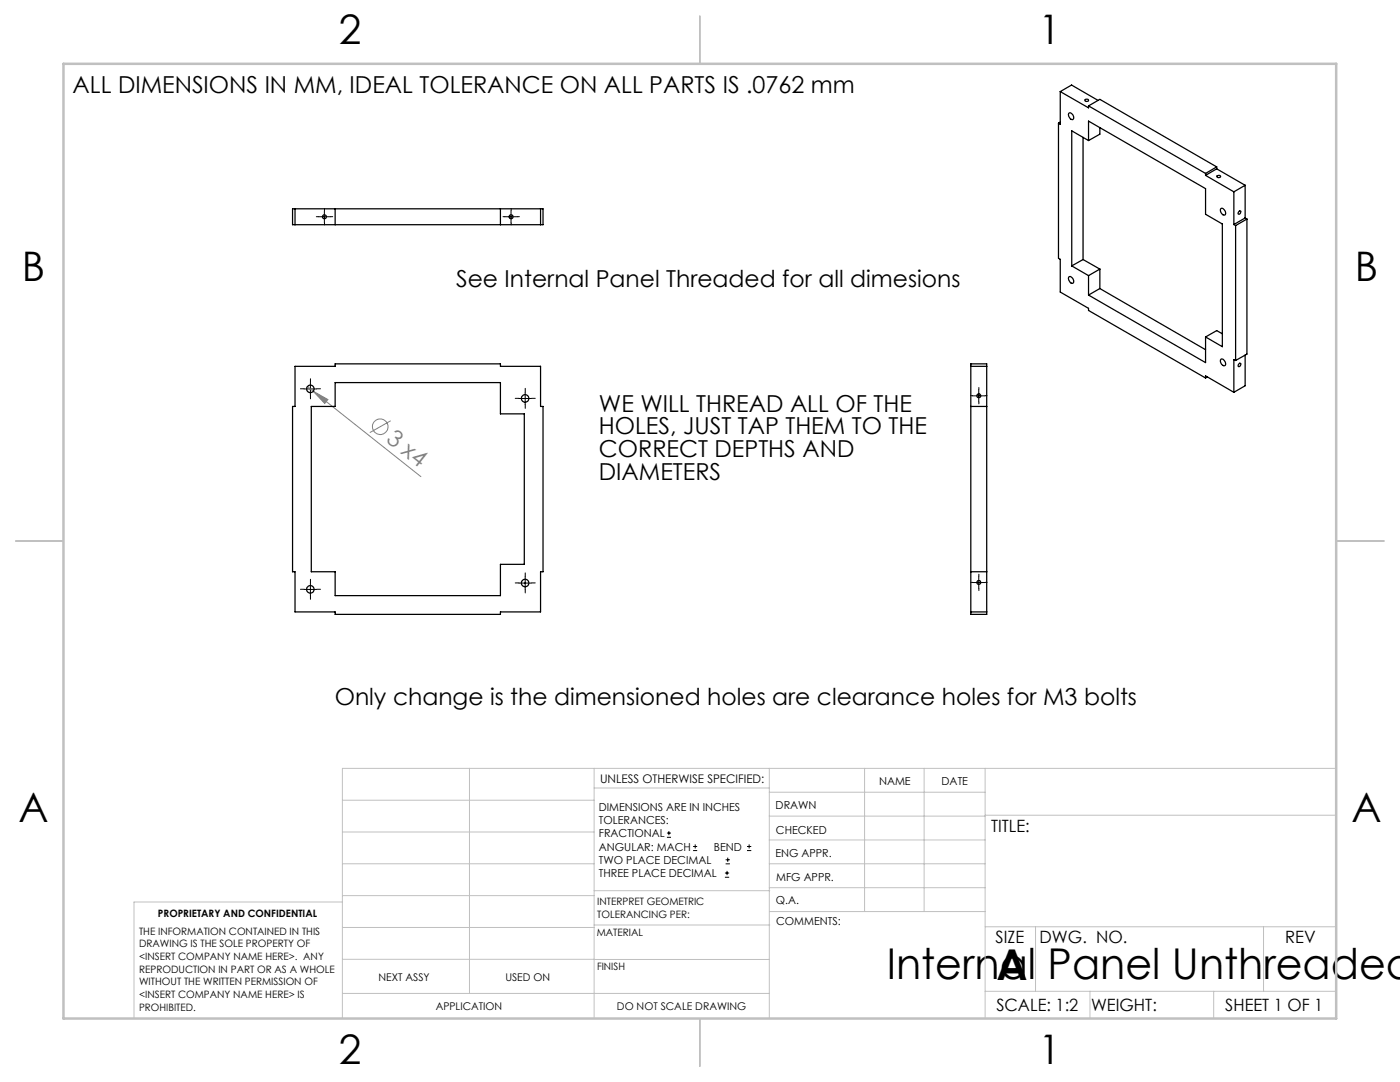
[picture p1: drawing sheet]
<svg xmlns="http://www.w3.org/2000/svg" width="279mm" height="216mm" viewBox="0 0 279 216" stroke-linecap="round" stroke-linejoin="round" font-family="sans-serif">
<g fill="none" stroke="#808080" stroke-width=".2">
<path d="M61.3 77.1l1.2 1M62.5 78.1l2.9 1.6-.6 .8zM62.5 78.1l21.5 17M78 84l-4.2 2.3"/>
<circle cx="75.9" cy="85.1" r="1.55"/>
</g>
<g fill="none" stroke="#000" stroke-width=".2">
<path d="M63.5 43.3h2.5M64.7 42v2.5M100.8 43.3h2.5M102 42v2.5M60.7 77.6h2.5M61.9 76.3v2.5M103.5 79.5h2.5M104.8 78.2v2.6M194.1 79h2.5M195.3 77.7v2.5M60.7 117.6h2.5M61.9 116.3v2.6"/>
<path d="M103.5 116.3h2.5M104.8 115.1v2.5M194.1 116.2h2.5M195.3 115v2.5M133.1 167.1h.8M133.1 166.2h.8M133.5 165.8v.9M138.3 169.7h.8M138.3 168.9h.8M138.7 168.5v.8M144.7 175h.8M144.7 174.2h.8"/>
<path d="M144.8 172.4h.9M144.8 171.6h.9M145.1 173.8v.8M145.2 171.1v.9M149.1 169.7h.8M149.1 168.9h.8M149.5 168.5v.8"/>
</g>
<g fill="none" stroke="#000" stroke-width=".2" stroke-dasharray="15.2 1.3 1.3 1.3">
<path d="M63.5 43.2h-.4M64.8 42v-.4M64.8 44.5v.4M66 43.2h.4M100.8 43.2h-.4M102 42v-.4M102 44.5v.4M103.3 43.2h.4M60.7 77.6h-.7M62 76.3v-.7M62 78.8v.8M63.2 77.6h.8"/>
<path d="M103.6 79.5h-.8M104.8 78.2v-.7M106.1 79.5h.7M194.1 79h-.4M195.4 77.7v-.4M196.6 79h.4M104.8 80.7v.8M195.4 80.2v.4M60.7 117.6h-.7M62 116.3v-.7M62 118.8v.8M63.2 117.6h.8"/>
<path d="M103.6 116.3h-.8M104.8 115.1v-.8M104.8 117.6v.7M106.1 116.3h.7M194.1 116.2h-.4M195.4 115v-.4M195.4 117.5v.3M196.6 116.2h.4"/>
</g>
<g fill="none" stroke="#c0c0c0" stroke-width=".2">
<path d="M68.3 159.7h50.3M93.7 153.3v44.9M118.6 153.3v49.9M118.6 157.2h34.9M153.5 153.3v49.9M153.5 158.1h43.1M172.5 153.3v28.6M184.4 153.3v28.6M196.6 153.3v49.9M266.7 153.3h-198.4v49.9M68.3 178.7h50.3M68.3 172.4h50.3"/>
<path d="M68.3 166h50.3M68.3 180h-41.6v23.2M118.6 177.7h35M153.5 167.6h43.1M153.5 162.8h43.1M153.5 172.4h43.1M153.5 177.1h43.1M196.6 162.7h70.1M68.3 198.2h85.2M68.3 191.4l85.2 .1M68.3 185.1h50.3M118.6 184.6h35"/>
<path d="M153.6 181.9h43M196.6 197.8h70.1M196.6 184.9h70.1M206.7 184.9v12.9M217.5 197.8v5.4M242.2 197.8v5.4M252.2 184.9v12.9"/>
</g>
<path d="M139.7 3.2v9.5M3.1 107.9h9.6M266.7 107.9h9.5M139.7 203.2v9.6" fill="none" stroke="#c0c0c0" stroke-width=".25"/>
<path d="M12.7 12.7h254v190.5h-254z" fill="none" stroke="#c0c0c0" stroke-width=".5"/>
<path d="M62.5 78.1l2.9 1.6-.6 .8z" fill="#808080"/>
<g fill="none" stroke="#000" stroke-width=".25">
<path d="M211.6 18.3v6.5l-.4-.2M211.6 18.3l5.6 3.2v-.4M211.6 18.3l2.3-1.3 5.2 3M216.5 19.9a.38 .38 0 0 1 .4-.1 .38 .38 0 0 1 .3 .3 .4 .4 0 0 1-.4 .2 .4 .4 0 0 1-.3-.4zM211.2 24.6v26.9l.4 .3v6.5l5.6 3.2v.4l23.4 13.5M211.6 24.4l-.4 .2M213.3 22.6a.76 .76 0 0 1 .8 .4 .76 .76 0 0 1-.1 .9 1.05 1.05 0 0 1-.7-1.3zM216.1 27.4v24.4M217.2 28v-3.8l23.4 13.4v5.2l3.3 1.9v24.5l-3.3-2M217.2 21.1l23.4 13.5M217.2 28l-3.3-1.9v27M217.2 21.1l2.3-1.3 23.3 13.5"/>
<path d="M219.5 25.5v1.3l-2.3 1.2M240.6 34.6v.4M240.6 35l5.6 3.3M242.8 33.7l-2.2 1.3M242.8 33.7l5.7 3.3M242.8 33.3l-2.2 1.3M242.8 33.3v.4M242.9 35.1a.36 .36 0 0 1 .4-.1 .36 .36 0 0 1 .2 .3 .38 .38 0 0 1-.4 .2 .38 .38 0 0 1-.2-.4zM246.2 38.3v6.5M248.5 37l-2.3 1.3M248.5 37v6.5M58.4 41.7h50v3.1h-50z"/>
<path d="M58.9 41.7v3.1M66.9 41.7v3.1M99.9 41.7v3.1M107.9 41.7v3.1M213.3 55.3a.76 .76 0 0 1 .8 .3 .76 .76 0 0 1-.1 1 1.05 1.05 0 0 1-.7-1.3zM213.9 53.1l3.3 1.9M216.1 51.8l-2.2 1.3M216.1 51.8l3.4 1.9M217.2 55v3.9M217.2 58.9l23.4 13.5v-5.2M219.5 53.7v3.9M219.5 57.6l-2.3 1.3"/>
<path d="M219.5 57.6l21.1 12.2M219.5 53.7l-2.3 1.3M243.7 41.6a.86 .86 0 0 1 .7 1.3 .88 .88 0 0 1-.7-1.3zM246.2 44.8l.4 .2M246.6 45v26.9M247.3 42.2l.2-.1a.36 .36 0 0 1 .1 .4 .36 .36 0 0 1-.5 .2zM248.5 43.5l-2.3 1.3M248.5 43.5l.3 .2M248.8 43.7l-2.2 1.3M248.8 43.7v27l-2.2 1.2M58.9 73.1h8v-.5h33v.5h8v8h.5v33h-.5v8h-8v.5h-33v-.5h-8v-8h-.5v-33h.5zM193.7 73.1h3.2"/>
<path d="M193.7 72.6h3.2v50h-3.2zM240.6 75.4v-.4l5.6 3.3M240.9 75.2l-.3 .2M243.7 71.6a.88 .88 0 0 1 .7 1.4 .86 .86 0 0 1-.7-1.4zM243.9 66.6l-1.1-.6-2.2 1.2M246.6 71.9l-.4-.1v6.5M247.3 72.6l.2-.1a.36 .36 0 0 1 .1 .4 .36 .36 0 0 1-.5 .2zM248.5 70.8v6.2l-2.3 1.3M62.1 81.1h4.8v-4.8h33v6.3h4.7v30h-4.7v6.3h-33v-4.8h-4.8zM193.7 81.1h3.2M193.7 114.1h3.2M193.7 122.1h3.2"/>
<circle cx="64.7" cy="43.3" r=".4"/>
<circle cx="102" cy="43.3" r=".4"/>
<circle cx="61.9" cy="77.6" r=".75"/>
<circle cx="104.8" cy="79.5" r=".75"/>
<circle cx="195.3" cy="79" r=".38"/>
<circle cx="61.9" cy="117.6" r=".75"/>
<circle cx="104.8" cy="116.3" r=".75"/>
<circle cx="195.3" cy="116.2" r=".38"/>
</g>
<g font-size="8.5">
<text x="177" y="195.4">Internal Panel Unthreaded</text>
<text x="198.9" y="195.5">A</text>
</g>
<g font-size="8.1">
<text x="67.6" y="8.9">2</text>
<text x="207.3" y="8.9">1</text>
<text x="4.4" y="56.2">B</text>
<text x="270.4" y="56.2">B</text>
<text x="3.7" y="164.1">A</text>
<text x="269.7" y="164.1">A</text>
<text x="67.6" y="212.4">2</text>
<text x="207.3" y="212.4">1</text>
</g>
<g font-size="4.7">
<text x="14.5" y="18.5">ALL DIMENSIONS IN MM, IDEAL TOLERANCE ON ALL PARTS IS .0762 mm</text>
<text x="91" y="57.2">See Internal Panel Threaded for all dimesions</text>
<text x="119.5" y="82.1">WE WILL THREAD ALL OF THE</text>
<text x="119.5" y="86.7">HOLES, JUST TAP THEM TO THE</text>
<text x="119.5" y="91.2">CORRECT DEPTHS AND</text>
<text x="119.5" y="95.7">DIAMETERS</text>
<text x="66.8" y="140.6">Only change is the dimensioned holes are clearance holes for M3 bolts</text>
</g>
<text font-size="4.7" fill="#808080" x="76.8" y="88.1" transform="rotate(38 76.8 88.1)">3 x4</text>
<g font-size="3.4">
<text x="197.8" y="166">TITLE:</text>
<text x="198.7" y="188.1">SIZE</text>
<text x="207.5" y="188.1">DWG. NO.</text>
<text x="256.5" y="188.2">REV</text>
<text x="198.8" y="201.7">SCALE: 1:2</text>
<text x="217.7" y="201.8">WEIGHT:</text>
<text x="244.5" y="201.7">SHEET 1 OF 1</text>
</g>
<text font-size="2.4" x="119.8" y="156.2">UNLESS OTHERWISE SPECIFIED:</text>
<g font-size="2.2">
<text x="119.5" y="161.8">DIMENSIONS ARE IN INCHES</text>
<text x="154.8" y="161.4">DRAWN</text>
<text x="175.4" y="156.6">NAME</text>
<text x="187.9" y="156.7">DATE</text>
<text x="119.5" y="164.4">TOLERANCES:</text>
<text x="119.5" y="167.1">FRACTIONAL</text>
<text x="154.9" y="166.3">CHECKED</text>
<text x="119.5" y="169.7">ANGULAR: MACH</text>
<text x="119.5" y="172.4">TWO PLACE DECIMAL</text>
<text x="142.5" y="169.7">BEND</text>
<text x="154.8" y="171">ENG APPR.</text>
<text x="119.5" y="175">THREE PLACE DECIMAL</text>
<text x="154.9" y="175.7">MFG APPR.</text>
<text x="154.9" y="180.4">Q.A.</text>
<text x="154.9" y="184.6">COMMENTS:</text>
</g>
<g font-size="2.1">
<text x="75.5" y="195.7">NEXT ASSY</text>
<text x="100.9" y="195.7">USED ON</text>
<text x="86.9" y="201.5">APPLICATION</text>
<text x="123.1" y="201.6">DO NOT SCALE DRAWING</text>
</g>
<g font-size="2">
<text x="31.5" y="182.9">PROPRIETARY AND CONFIDENTIAL</text>
<text x="119.2" y="180.6">INTERPRET GEOMETRIC</text>
<text x="119.2" y="183.1">TOLERANCING PER:</text>
<text x="27.8" y="186.5">THE INFORMATION CONTAINED IN THIS</text>
<text x="27.8" y="189">DRAWING IS THE SOLE PROPERTY OF</text>
<text x="27.8" y="191.6">&lt;INSERT COMPANY NAME HERE&gt;. ANY</text>
<text x="119.1" y="186.7">MATERIAL</text>
<text x="27.8" y="194.1">REPRODUCTION IN PART OR AS A WHOLE</text>
<text x="27.8" y="196.6">WITHOUT THE WRITTEN PERMISSION OF</text>
<text x="119.1" y="193.5">FINISH</text>
<text x="27.8" y="199.1">&lt;INSERT COMPANY NAME HERE&gt; IS</text>
<text x="27.8" y="201.7">PROHIBITED.</text>
</g>
</svg>
